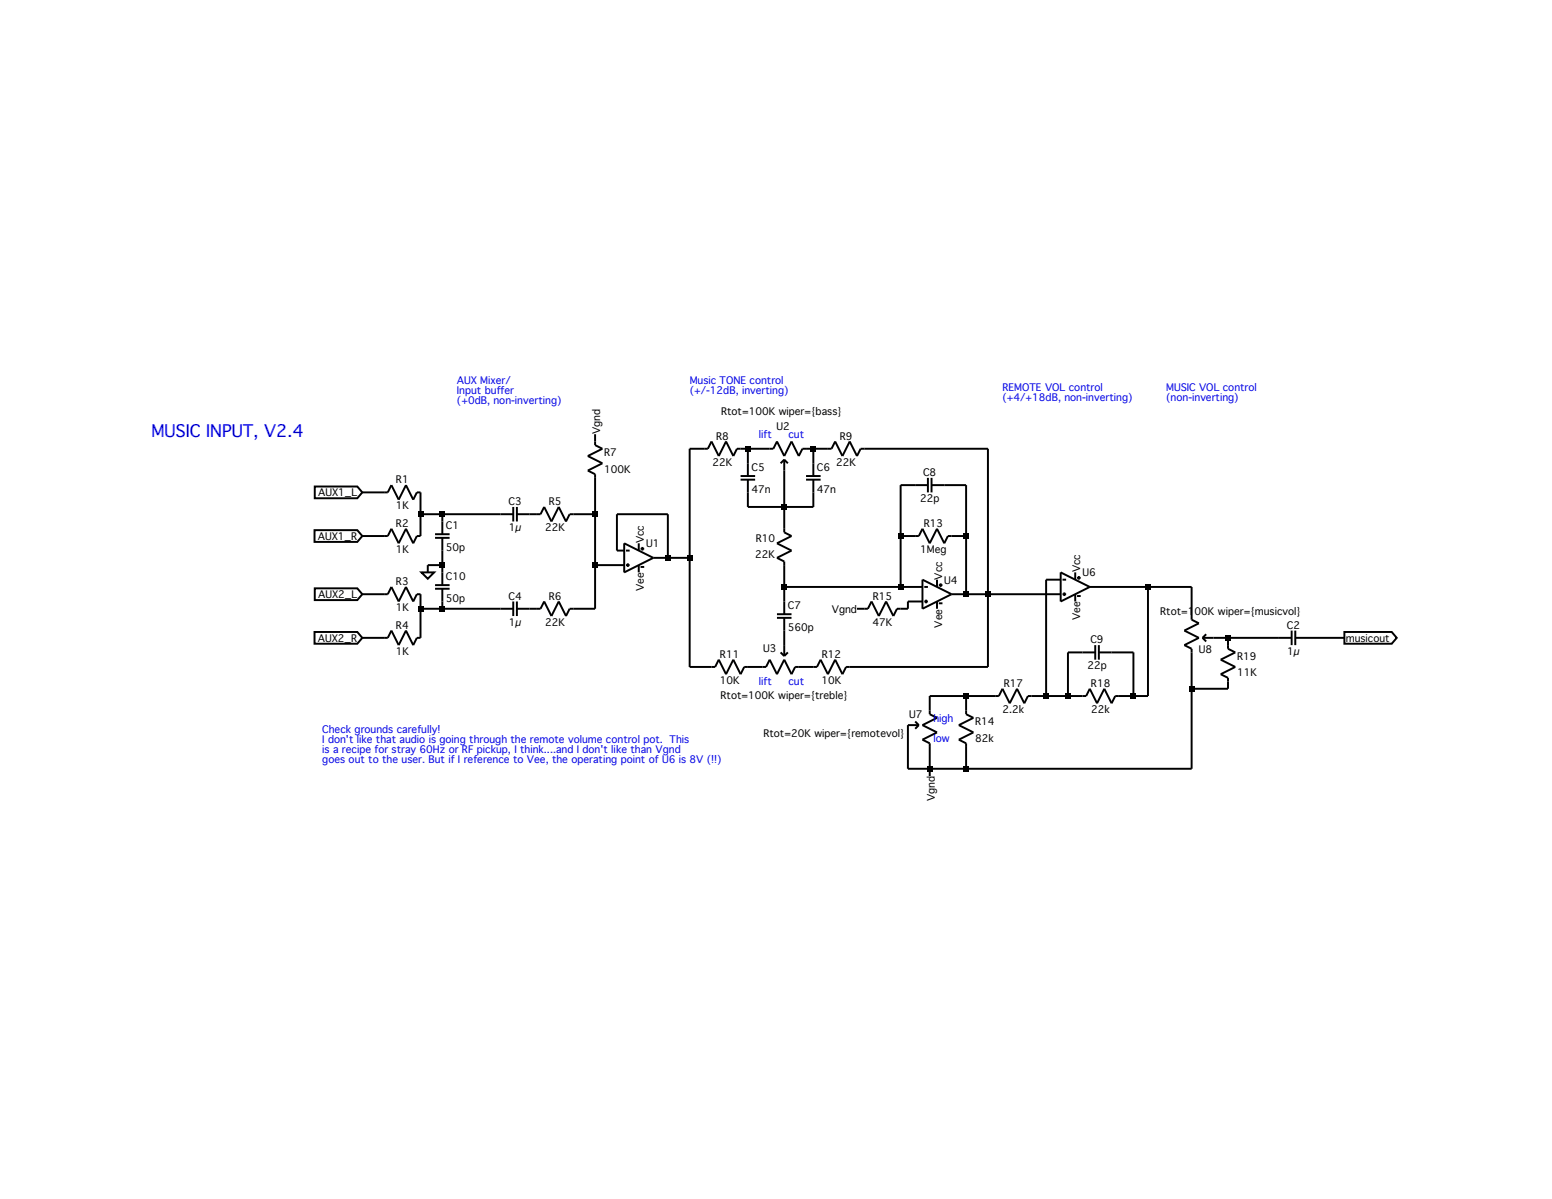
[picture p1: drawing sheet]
<svg xmlns="http://www.w3.org/2000/svg" width="279mm" height="216mm" viewBox="0 0 279 216" stroke-linecap="round" stroke-linejoin="round" font-family="sans-serif">
<g fill="none" stroke="#000" stroke-width=".35">
<path d="M107.1 78.2v2l1.3 .6-2.6 1.3 2.6 1.3-2.6 1.3 1.3 .7v24.2h-4.6l-.6 1.3-1.3-2.6-1.3 2.6-1.3-2.6-.7 1.3h-4.2M56.6 95.5h7.7l.9 1-.9 1.1h-7.7zM56.7 87.6h7.6l.9 1.1-.9 1h-7.6zM65.2 88.7h4.6l.7-1.3 1.3 2.6 1.3-2.6 1.3 2.6 .6-1.3h.7v7.8h-.7l-.6 1.3-1.3-2.6-1.3 2.6-1.3-2.6-.7 1.3h-4.6M75.7 92.6h16.7M78.3 96.2h2.6M78.3 96.8h2.6M79.6 92.6v3.6M79.6 96.8v8.6M92.4 91.3v2.6M93.1 92.6h4.2l.7-1.3 1.3 2.6 1.3-2.6 1.3 2.6 .6-1.3h4.6M93.1 91.3v2.6"/>
<path d="M112.4 99.1h-1.3v-6.5h9.1v7.9M112.4 97.8l5.2 2.7-5.2 2.6zM112.7 99.1h.7M115 97.8v1.3M115.3 98.8h.7M115.6 98.5v.6M124.2 80.8h3.2l.7-1.3 1.3 2.6 1.3-2.6 1.3 2.6 .7-1.3h6.5l.7-1.3 1.3 2.6 1.3-2.6 1.3 2.6 .7-1.3h5.2l.7-1.3 1.3 2.6 1.3-2.6 1.3 2.6 .6-1.3h23v39.3h-25.6l-.6 1.3-1.3-2.6-1.4 2.6-1.3-2.6-.6 1.3h-4l-.6 1.3-1.3-2.6-1.3 2.6-1.3-2.6-.7 1.3h-3.9l-.7 1.3-1.3-2.6-1.3 2.6-1.3-2.6-.7 1.3h-4.5zM133.3 85.7h2.6M133.3 86.4h2.6M134.6 80.8v4.9M134.6 86.4v4.9h11.8v-4.9M141.2 82.8v13.1l1.3 .6-2.6 1.3 2.6 1.3-2.6 1.4 1.3 .6v9.5"/>
<path d="M141.2 82.8l.6 .6M141.2 82.8l-.7 .6M145.1 85.7h2.6M145.1 86.4h2.6M146.4 80.8v4.9M162.1 96.5h3.3l.7-1.3 1.3 2.6 1.3-2.6 1.3 2.6 .6-1.3h3.3M167 87.4h-4.9v18.3M167 86v2.7M167.7 87.4h6.2v19.6M167.7 86v2.7M56.6 113.8h7.7l.9 1.1-.9 1h-7.7zM56.7 105.9h7.6l.9 1.1-.9 1.1h-7.6z"/>
<path d="M65.2 107h4.6l.7-1.3 1.3 2.6 1.3-2.6 1.3 2.6 .6-1.3h.7v7.9h-.7l-.6 1.3-1.3-2.7-1.3 2.7-1.3-2.7-.7 1.4h-4.6M75.7 109.6h16.7M75.9 103.1h2.3l-1.2 1.1zM78.3 105.4h2.6M78.3 106h2.6M79.6 106v3.6M79.6 101.8h-2.6v1.3M92.4 108.3v2.6M93.1 108.3v2.6M107.1 101.8h5.3M112.7 101.8h.7M113 101.4v.7"/>
<path d="M115 101.8v1.3M115.3 102.1h.7M117.6 100.5h6.6M139.9 110.6h2.6M139.9 111.3h2.6M140.5 117.5l.7 .6M141.2 111.3v6.8M141.2 105.7h24.9M141.8 117.5l-.6 .6M166.1 108.3h-2.7v1.3h-1.9l-.7 1.3-1.3-2.6-1.3 2.6-1.3-2.6-.7 1.3h-1.9M166.1 104.4l5.2 2.6-5.2 2.6zM166.4 105.7h.6"/>
<path d="M166.4 108.3h.6M166.7 108v.6M168.7 104.4v1.3M168.7 108.3v1.3M169 105.4h.7M169 108.6h.7M169.3 105v.7M171.3 107h19.6M190.9 103.1l5.3 2.6-5.3 2.6zM190.9 104.4h-2.6v20.9M191.3 107h.6M191.3 104.4h.6"/>
<path d="M191.6 106.7v.6M193.6 103.1v1.3M193.6 107v1.3M193.9 104.1h.7M193.9 107.3h.7M194.2 103.7v.7M196.2 105.7h18.3v5.9l1.3 .6-2.6 1.3 2.6 1.4-2.6 1.3 1.3 .6v21.6h-51.1v-7.8h2M197.2 117.5h-4.9v7.8M197.2 116.2v2.6M197.8 117.5h6.2v7.8M197.8 116.2v2.6M206.7 105.7v19.6h-5.9l-.7 1.3-1.3-2.6-1.3 2.6-1.3-2.6-.7 1.3h-10.4l-.7 1.3-1.3-2.6-1.3 2.6-1.3-2.6-.7 1.3h-12.4v3.3l1.3 .7-2.6 1.3 2.6 1.3-2.6 1.3 1.3 .6v5.9"/>
<path d="M216.5 114.9h16M216.5 114.9l.6 .6M217.1 114.2l-.6 .7M221.1 114.9v1.9l1.3 .7-2.6 1.3 2.6 1.3-2.6 1.3 1.3 .7v1.9h-6.6M232.5 113.5v2.7M233.2 114.9h8.8M233.2 113.5v2.7M242 113.8h8.5l.9 1.1-.9 1h-8.5zM164.8 129.9l.6 .7M165.4 130.6l-.6 .6M173.9 125.3v3.3l1.3 .7-2.6 1.3 2.6 1.3-2.6 1.3 1.3 .6v4.6"/>
</g>
<g fill="#000">
<path d="M75.2 92.1h1v1h-1zM79.1 92.1h1.1v1h-1.1zM106.6 92.1h1.1v1h-1.1zM134.1 80.3h1.1v1h-1.1zM140.7 90.8h1v1h-1zM145.9 80.3h1.1v1h-1.1zM161.6 96h1.1v1.1h-1.1zM173.4 96h1.1v1.1h-1.1zM75.2 109.1h1v1h-1zM79.1 101.2h1.1v1.1h-1.1zM79.1 109.1h1.1v1h-1.1zM106.6 101.2h1.1v1.1h-1.1z"/>
<path d="M119.7 99.9h1.1v1.1h-1.1zM123.6 99.9h1.1v1.1h-1.1zM140.7 105.2h1v1h-1zM161.6 105.2h1.1v1h-1.1zM173.4 106.5h1.1v1h-1.1zM177.3 106.5h1.1v1h-1.1zM206.1 105.2h1.1v1h-1.1zM220.5 114.3h1.1v1.1h-1.1zM166.8 137.9h1.1v1.1h-1.1zM173.4 124.8h1.1v1.1h-1.1zM173.4 137.9h1.1v1.1h-1.1zM187.8 124.8h1.1v1.1h-1.1z"/>
<path d="M191.7 124.8h1.1v1.1h-1.1zM203.5 124.8h1.1v1.1h-1.1zM214 123.5h1.1v1.1h-1.1z"/>
</g>
<text font-size="3" fill="#0000e6" x="27.2" y="78.8">MUSIC INPUT, V2.4</text>
<g font-size="1.8" fill="#0000e6">
<text x="82.2" y="69.1">AUX Mixer/</text>
<text x="82.2" y="70.9">Input buffer</text>
<text x="124.2" y="69.1">Music TONE control</text>
<text x="124.2" y="70.9">(+/-12dB, inverting)</text>
<text x="180.5" y="70.4">REMOTE VOL control</text>
<text x="209.9" y="70.4">MUSIC VOL control</text>
<text x="82.2" y="72.7">(+0dB, non-inverting)</text>
<text x="180.5" y="72.2">(+4/+18dB, non-inverting)</text>
<text x="209.9" y="72.2">(non-inverting)</text>
<text x="136.6" y="78.9">lift</text>
<text x="142" y="78.9">cut</text>
<text x="136.6" y="123.4">lift</text>
<text x="142" y="123.4">cut</text>
<text x="58" y="131.9">Check grounds carefully!</text>
<text x="168" y="130">high</text>
<text x="58" y="133.7">I don't like that audio is going through the remote volume control pot. This</text>
<text x="58" y="135.5">is a recipe for stray 60Hz or RF pickup, I think....and I don't like than Vgnd</text>
<text x="58" y="137.3">goes out to the user. But if I reference to Vee, the operating point of U6 is 8V (!!)</text>
<text x="168" y="133.6">low</text>
</g>
<g font-size="1.8">
<text x="129.8" y="74.7">Rtot=100K wiper={bass}</text>
<text x="139.8" y="77.4">U2</text>
<text x="108" y="78.2" transform="rotate(-90 108 78.2)">Vgnd</text>
<text x="108.8" y="82.2">R7</text>
<text x="128.3" y="83.9">22K</text>
<text x="128.9" y="79.1">R8</text>
<text x="150.5" y="83.9">22K</text>
<text x="151.2" y="79.1">R9</text>
<text x="57.3" y="89.4">AUX1_L</text>
<text x="71.3" y="87">R1</text>
<text x="108.8" y="85.1">100K</text>
<text x="135.3" y="84.8">C5</text>
<text x="135.3" y="88.7">47n</text>
<text x="147.1" y="84.8">C6</text>
<text x="147.1" y="88.7">47n</text>
<text x="166.2" y="85.7">C8</text>
<text x="71.2" y="91.7">1K</text>
<text x="71.3" y="94.9">R2</text>
<text x="80.3" y="95.3">C1</text>
<text x="91.5" y="90.9">C3</text>
<text x="91.6" y="95.7">1µ</text>
<text x="98.1" y="95.7">22K</text>
<text x="98.8" y="90.9">R5</text>
<text x="165.6" y="90.4">22p</text>
<text x="166.3" y="94.9">R13</text>
<text x="57.2" y="97.2">AUX1_R</text>
<text x="71.2" y="99.6">1K</text>
<text x="80.3" y="99.2">50p</text>
<text x="115.9" y="97.8" transform="rotate(-90 115.9 97.8)">Vcc</text>
<text x="116.3" y="98.5">U1</text>
<text x="136" y="100.5">22K</text>
<text x="136.1" y="97.6">R10</text>
<text x="165.7" y="99.6">1Meg</text>
<text x="57.3" y="107.7">AUX2_L</text>
<text x="71.3" y="105.3">R3</text>
<text x="80.3" y="104.4">C10</text>
<text x="91.5" y="108">C4</text>
<text x="98.8" y="108">R6</text>
<text x="115.9" y="106.5" transform="rotate(-90 115.9 106.5)">Vee</text>
<text x="157.1" y="108">R15</text>
<text x="169.6" y="104.4" transform="rotate(-90 169.6 104.4)">Vcc</text>
<text x="170" y="105.1">U4</text>
<text x="194.5" y="103.1" transform="rotate(-90 194.5 103.1)">Vcc</text>
<text x="194.9" y="103.8">U6</text>
<text x="71.2" y="110.1">1K</text>
<text x="71.3" y="113.2">R4</text>
<text x="80.3" y="108.4">50p</text>
<text x="91.6" y="112.7">1µ</text>
<text x="98.1" y="112.7">22K</text>
<text x="141.8" y="109.7">C7</text>
<text x="141.8" y="113.6">560p</text>
<text x="149.7" y="110.3">Vgnd</text>
<text x="157.1" y="112.7">47K</text>
<text x="169.6" y="113" transform="rotate(-90 169.6 113)">Vee</text>
<text x="194.5" y="111.7" transform="rotate(-90 194.5 111.7)">Vee</text>
<text x="208.9" y="110.8">Rtot=100K wiper={musicvol}</text>
<text x="231.7" y="113.2">C2</text>
<text x="57.2" y="115.6">AUX2_R</text>
<text x="71.2" y="117.9">1K</text>
<text x="129.6" y="118.4">R11</text>
<text x="137.4" y="117.4">U3</text>
<text x="147.9" y="118.4">R12</text>
<text x="196.3" y="115.8">C9</text>
<text x="215.8" y="117.6">U8</text>
<text x="222.7" y="118.8">R19</text>
<text x="231.7" y="117.9">1µ</text>
<text x="242.3" y="115.6">musicout</text>
<text x="129.6" y="123.2">10K</text>
<text x="129.7" y="125.8">Rtot=100K wiper={treble}</text>
<text x="147.9" y="123.2">10K</text>
<text x="180.7" y="123.7">R17</text>
<text x="195.8" y="120.5">22p</text>
<text x="196.4" y="123.7">R18</text>
<text x="222.7" y="121.8">11K</text>
<text x="163.7" y="129.2">U7</text>
<text x="175.6" y="130.6">R14</text>
<text x="180.5" y="128.4">2.2k</text>
<text x="196.5" y="128.4">22k</text>
<text x="137.4" y="132.7">Rtot=20K wiper={remotevol}</text>
<text x="175.6" y="133.6">82k</text>
<text x="168.3" y="144.3" transform="rotate(-90 168.3 144.3)">Vgnd</text>
</g>
</svg>
